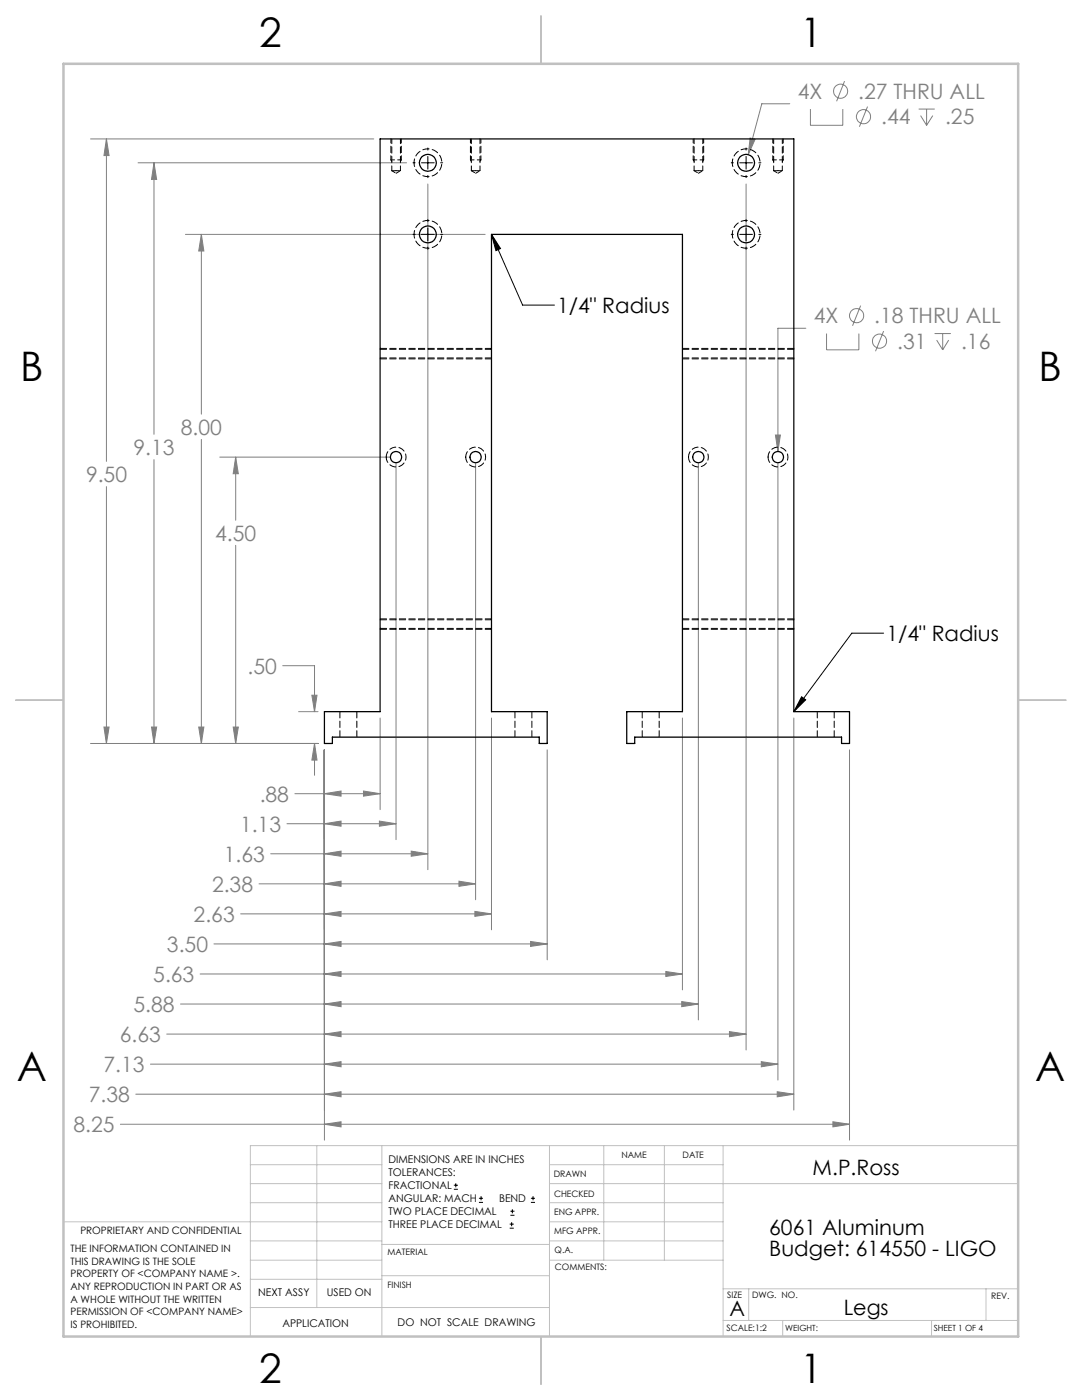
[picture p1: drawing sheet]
<svg xmlns="http://www.w3.org/2000/svg" width="216mm" height="279mm" viewBox="0 0 216 279" stroke-linecap="round" stroke-linejoin="round" font-family="sans-serif">
<g fill="none" stroke="#808080" stroke-width=".2">
<path d="M168.5 16.2l-1.6 4M18.1 27.7h56.5M21.2 27.7v64.4M21.2 27.7l.6 3.3h-1.1zM27.6 32.5h53.5M30.7 32.5v54.2M30.7 32.5l.6 3.3h-1.1zM85.4 36.7v136.9M148.9 36.7v172.9M149.7 27.6l1 .2-1.4 3.1zM157.6 20.7h-5.6l-2.7 10.2M161.7 21.8v3.2h6.5v-3.2"/>
<path d="M173.1 21.3l-1.6 4M183.3 21.8h3.2M183.7 23.1l1.2 1.9M184.9 21.8v3.2M186.1 23.1l-1.2 1.9M37 46.8h59.8M40.2 46.8v35.9M40.2 46.8l.5 3.3h-1zM160.8 65.5h-5.6v24.6M164.9 66.6v3.2h6.5v-3.2M171.7 61l-1.6 4M176.3 66.1l-1.6 4"/>
<path d="M186.5 66.6h3.2M186.9 67.9l1.2 1.9M188.1 66.6v3.2M189.3 67.9l-1.2 1.9M21.2 97.1v51.3M30.7 91.7v56.7M40.2 87.7v60.7M43.9 91.2h33.9M47 91.2v12.6M47 91.2l.6 3.3h-1.1zM79 92.5v75.1M94.9 92.5v87.1"/>
<path d="M139.3 92.5v111.1M154.7 86.8h1l-.5 3.3zM155.2 92.5v123M47 108.8v39.6M56.4 132.9h6.4v9.1M62.2 138.7h1.1l-.5 3.3zM18.1 148.4h45.4M20.7 145.1h1.1l-.6 3.3zM30.2 145.1h1.1l-.6 3.3zM39.7 145.1h1l-.5 3.3zM46.5 145.1h1.1l-.6 3.3zM58.8 158.4h17"/>
<path d="M59.6 142h3.9M62.8 148.4v6.3M62.8 148.4l.5 3.3h-1.1zM64.7 149.6v77.9M64.7 158.4l3.4-.5v1zM72.5 157.9l3.3 .5-3.3 .5zM75.8 143.3v18.3M98.1 143.3v42.3M109.2 149.6v42M136.2 143.3v54.3M158.4 143.3v78.2M169.5 149.6v77.9"/>
<path d="M51.7 176.4h43.2M54 170.4h31.4M57.3 164.4h21.7M64.7 170.4l3.4-.5v1zM64.7 164.4l3.4-.5v1zM64.7 176.4l3.4-.5v1zM75.7 163.9l3.3 .5-3.3 .5zM82.1 169.9l3.3 .5-3.3 .5zM91.6 175.9l3.3 .5-3.3 .5zM39.9 194.4h96.3M42.7 188.4h66.5M48 182.4h50.1"/>
<path d="M64.7 182.4l3.4-.5v1zM64.7 188.4l3.4-.5v1zM64.7 194.4l3.4-.5v1zM94.8 181.9l3.3 .5-3.3 .5zM105.9 187.9l3.3 .5-3.3 .5zM132.9 193.9l3.3 .5-3.3 .5zM136 199.9l3.3 .5-3.3 .5zM27.1 218.4h131.3M30 212.4h125.2M33.3 206.4h115.6M36 200.4h103.3M64.7 206.4l3.4-.5v1z"/>
<path d="M64.7 218.4l3.4-.5v1zM64.7 200.4l3.4-.5v1zM64.7 212.4l3.4-.5v1zM145.6 205.9l3.3 .5-3.3 .5zM151.9 211.9l3.3 .5-3.3 .5zM155.1 217.9l3.3 .5-3.3 .5zM24 224.4h145.5M64.7 224.4l3.4-.5v1zM166.2 223.9l3.3 .5-3.3 .5z"/>
<circle cx="167.7" cy="18.2" r="1.41"/>
<circle cx="172.3" cy="23.3" r="1.41"/>
<circle cx="170.9" cy="63" r="1.42"/>
<circle cx="175.5" cy="68.1" r="1.41"/>
</g>
<g fill="none" stroke="#000" stroke-width=".2">
<path d="M82.4 32.5h.4M84.1 32.5h2.5M85.4 29.5v.5M85.4 31.2v2.6M85.4 35v.5M87.9 32.5h.4M145.9 32.5h.4M147.6 32.5h2.5M148.9 29.5v.5M148.9 31.2v2.6M148.9 35v.5M151.4 32.5h.4"/>
<path d="M82.4 46.8h.4M84.1 46.8h2.5M85.4 43.8v.4M85.4 45.5v2.5M85.4 49.3v.4M87.9 46.8h.4M98.1 46.8l1.8 2.8-.9 .4zM98.1 46.8l6.2 14.1h6.3M145.9 46.8h.4M147.6 46.8h2.5M148.9 43.8v.4M148.9 45.5v2.5"/>
<path d="M148.9 49.3v.4M151.4 46.8h.4M159.9 139.1l.9 .6-2.4 2.3zM176.3 126.4h-6.3l-11.6 15.6M90.6 237.3h.8M90.6 236.5h.8M90.9 236.1v.9M95.6 240h.8M95.6 239.1h.8M96 238.7v.8M105.9 240h.9M105.9 239.1h.9"/>
<path d="M106.4 238.7v.8M101.7 245.1h.8M101.7 244.3h.8M101.8 242.5h.9M101.8 241.7h.9M102.1 243.9v.8M102.2 241.3v.8"/>
</g>
<g fill="none" stroke="#c0c0c0" stroke-width=".2">
<path d="M50 232.4h26.2M50 236.2h26.2M63.2 228.6v32.3M76.2 228.6v38.1M109.6 228.6v38.1M109.6 232.4h34.7M109.6 236.2h93.6M120.5 228.6v22.9M132.6 228.6v22.9M144.3 228.6v38.1M203.2 228.6h-153.2v38.1M12.7 243.8h63.5"/>
<path d="M50 251.5h26.2M50 240h26.2M50 247.7h26.2M50 255.3h26.2M76.2 254.6h33.4M76.2 248.4h33.4M109.6 251.5h34.7M109.6 243.8h34.7M109.6 240h34.7M109.6 247.7h34.7M144.3 257.2h58.9M149.4 257.2v6.3"/>
<path d="M196.7 257.2v6.3M50 260.9h59.6M144.3 263.5h58.9M156.2 263.5v3.2M185.9 263.5v3.2"/>
</g>
<path d="M108 3.2v9.5M3.1 139.7h9.6M203.2 139.7h9.5M108 266.7v9.6" fill="none" stroke="#c0c0c0" stroke-width=".25"/>
<path d="M12.7 12.7h190.5v254h-190.5z" fill="none" stroke="#c0c0c0" stroke-width=".5"/>
<path d="M78 27.7v4.2M80.1 27.7v4.2M93.9 27.7v4.2M96 27.7v4.2M138.3 27.7v4.2M140.4 27.7v4.2M154.2 27.7v4.2M156.3 27.7v4.2" fill="none" stroke="#000" stroke-width=".2" stroke-dasharray="1.3 .6" stroke-dashoffset=".4"/>
<g fill="none" stroke="#000" stroke-width=".2" stroke-dasharray="1.3 .6">
<path d="M78 31.9l.2 .3M80.1 31.9l-.2 .3M93.9 31.9l.2 .3M96 31.9l-.2 .3M138.3 31.9l.2 .3M140.4 31.9l-.2 .3M154.2 31.9l.2 .3M156.3 31.9l-.2 .3M75.9 69.5h22.2M75.9 71.6h22.2M158.4 71.6h-22.2M158.4 69.5h-22.2"/>
<path d="M75.9 123.5h22.2M75.9 125.6h22.2M158.4 125.6h-22.2M158.4 123.5h-22.2"/>
</g>
<path d="M78 31.9h2.1M93.9 31.9h2.1M138.3 31.9h2.1M154.2 31.9h2.1" fill="none" stroke="#000" stroke-width=".2" stroke-dasharray="1.3 .6" stroke-dashoffset=".5"/>
<path d="M20.7 145.1h1.1l-.6 3.3zM21.2 27.7l.6 3.3h-1.1zM30.7 32.5l.6 3.3h-1.1zM30.2 145.1h1.1l-.6 3.3zM39.7 145.1h1l-.5 3.3zM40.2 46.8l.5 3.3h-1zM64.7 224.4l3.4-.5v1zM166.2 223.9l3.3 .5-3.3 .5zM64.7 170.4l3.4-.5v1zM82.1 169.9l3.3 .5-3.3 .5zM64.7 158.4l3.4-.5v1zM72.5 157.9l3.3 .5-3.3 .5zM64.7 182.4l3.4-.5v1zM94.8 181.9l3.3 .5-3.3 .5zM64.7 188.4l3.4-.5v1zM105.9 187.9l3.3 .5-3.3 .5zM64.7 194.4l3.4-.5v1zM132.9 193.9l3.3 .5-3.3 .5zM64.7 206.4l3.4-.5v1zM145.6 205.9l3.3 .5-3.3 .5zM64.7 218.4l3.4-.5v1zM155.1 217.9l3.3 .5-3.3 .5zM62.8 148.4l.5 3.3h-1.1zM62.2 138.7h1.1l-.5 3.3zM149.7 27.6l-.4 3.3 1.4-3.1zM154.7 86.8l.5 3.3 .5-3.3zM47 91.2l.6 3.3h-1.1zM46.5 145.1h1.1l-.6 3.3zM64.7 164.4l3.4-.5v1zM75.7 163.9l3.3 .5-3.3 .5zM64.7 176.4l3.4-.5v1zM91.6 175.9l3.3 .5-3.3 .5zM64.7 200.4l3.4-.5v1zM136 199.9l3.3 .5-3.3 .5zM64.7 212.4l3.4-.5v1zM151.9 211.9l3.3 .5-3.3 .5z" fill="#808080"/>
<path d="M98.1 46.8l1.8 2.8-.9 .4zM159.9 139.1l.9 .6-2.4 2.3z" fill="#000"/>
<g fill="none" stroke="#000" stroke-width=".25">
<path d="M75.8 27.7h82.6v114.3h11.1v6.4h-1.6v-1.3h-41.3v1.3h-1.5v-6.4h11.1v-95.2h-38.1v95.2h11.1v6.4h-1.6v-1.3h-41.3v1.3h-1.6v-6.4h11.1z"/>
<circle cx="85.4" cy="32.5" r="1.69"/>
<circle cx="148.9" cy="32.5" r="1.69"/>
<circle cx="85.4" cy="46.8" r="1.69"/>
<circle cx="148.9" cy="46.8" r="1.69"/>
<circle cx="79" cy="91.2" r="1.13"/>
<circle cx="94.9" cy="91.2" r="1.13"/>
<circle cx="139.3" cy="91.2" r="1.13"/>
<circle cx="155.2" cy="91.2" r="1.13"/>
</g>
<path d="M78.2 34.1h.8M79 34.1h.9M94.1 34.1h.8M94.9 34.1h.9M138.5 34.1h.9M139.4 34.1h.8M154.4 34.1h.8M155.2 34.1h.9" fill="none" stroke="#000" stroke-width=".2" stroke-dasharray="1.3 .6" stroke-dashoffset=".4"/>
<path d="M78.2 34.1l.8 .5M79 34.6l.9-.5M82.6 32.5a2.78 2.78 0 0 1 4-2.5 2.78 2.78 0 0 1 .5 4.7 2.78 2.78 0 0 1-4.4-1.7l-.1-.5M94.1 34.1l.8 .5M94.9 34.6l.9-.5M138.5 34.1l.9 .5M139.4 34.6l.8-.5M146.1 32.5a2.78 2.78 0 0 1 4-2.5 2.78 2.78 0 0 1 .5 4.7 2.78 2.78 0 0 1-4.4-1.7l-.1-.5M154.4 34.1l.8 .5M155.2 34.6l.9-.5M82.6 46.8a2.78 2.78 0 0 1 4-2.5 2.78 2.78 0 0 1 .5 4.7 2.78 2.78 0 0 1-4.4-1.7l-.1-.5M146.1 46.8a2.78 2.78 0 0 1 4-2.5 2.78 2.78 0 0 1 .5 4.7 2.78 2.78 0 0 1-4.4-1.7l-.1-.5" fill="none" stroke="#000" stroke-width=".2" stroke-dasharray="1.3 .6" stroke-dashoffset=".5"/>
<path d="M77.1 91.2a1.98 1.98 0 0 1 2.8-1.8 1.98 1.98 0 0 1 .4 3.4 1.98 1.98 0 0 1-3.2-1.1v-.5M92.9 91.2a1.98 1.98 0 0 1 2.9-1.8 1.98 1.98 0 0 1 .4 3.4 1.98 1.98 0 0 1-3.2-1.1l-.1-.5M137.4 91.2a1.98 1.98 0 0 1 2.8-1.8 1.98 1.98 0 0 1 .4 3.4 1.98 1.98 0 0 1-3.2-1.1v-.5M153.3 91.2a1.98 1.98 0 0 1 2.8-1.8 1.98 1.98 0 0 1 .4 3.4 1.98 1.98 0 0 1-3.2-1.1v-.5" fill="none" stroke="#000" stroke-width=".2" stroke-dasharray="1.3 .6" stroke-dashoffset=".1"/>
<g fill="none" stroke="#000" stroke-width=".2" stroke-dasharray="1.3 .6">
<path d="M75.9 71.4h22.2M98.1 69.7h-22.2M136.2 71.4h22.2M158.4 69.7h-22.2M75.9 125.4h22.2M98.1 123.7h-22.2M136.2 125.4h22.2M158.4 123.7h-22.2M67.8 142v5.1M71.2 147.1v-5.1M102.8 142v5.1M106.1 147.1v-5.1"/>
<path d="M128.2 142v5.1M131.5 147.1v-5.1M163.1 142v5.1M166.5 147.1v-5.1"/>
</g>
<path d="M78.2 27.7v6.4M79.9 34.1v-6.4M94.1 27.7v6.4M95.8 34.1v-6.4M138.5 27.7v6.4M140.2 34.1v-6.4M154.4 27.7v6.4M156.1 34.1v-6.4" fill="none" stroke="#000" stroke-width=".2" stroke-dasharray="1.3 .6" stroke-dashoffset=".3"/>
<g font-size="8.1">
<text x="51.7" y="9.3">2</text>
<text x="159.7" y="9.3">1</text>
<text x="4" y="76">B</text>
<text x="207.2" y="76">B</text>
<text x="3.3" y="215.7">A</text>
<text x="206.5" y="215.7">A</text>
<text x="51.7" y="276">2</text>
<text x="159.7" y="276">1</text>
</g>
<g font-size="4.2" fill="#808080">
<text x="159.2" y="19.7">4X</text>
<text x="171.2" y="19.7">.27 THRU ALL</text>
<text x="175.8" y="24.8">.44</text>
<text x="188.6" y="24.8">.25</text>
<text x="162.4" y="64.5">4X</text>
<text x="174.4" y="64.5">.18 THRU ALL</text>
<text x="179" y="69.6">.31</text>
<text x="191.8" y="69.6">.16</text>
<text x="36.1" y="86.8">8.00</text>
<text x="26.6" y="90.8">9.13</text>
<text x="17.2" y="96.2">9.50</text>
<text x="42.9" y="107.9">4.50</text>
<text x="49.4" y="134.4">.50</text>
<text x="51.8" y="160">.88</text>
<text x="47.9" y="166">1.13</text>
<text x="44.6" y="172">1.63</text>
<text x="42.3" y="178">2.38</text>
<text x="38.6" y="184">2.63</text>
<text x="33.3" y="190">3.50</text>
<text x="30.6" y="196">5.63</text>
<text x="26.6" y="202">5.88</text>
<text x="23.9" y="208">6.63</text>
<text x="20.6" y="214">7.13</text>
<text x="17.7" y="220">7.38</text>
<text x="14.6" y="226">8.25</text>
</g>
<g font-size="4.2">
<text x="111.2" y="62.5">1/4&quot; Radius</text>
<text x="176.9" y="128">1/4&quot; Radius</text>
<text x="162.2" y="234.5">M.P.Ross</text>
<text x="153.5" y="246.5">6061 Aluminum</text>
<text x="153.5" y="250.6">Budget: 614550 - LIGO</text>
<text x="145.6" y="262.7">A</text>
<text x="168.3" y="262.4">Legs</text>
</g>
<g font-size="2.1">
<text x="77.5" y="232.2">DIMENSIONS ARE IN INCHES</text>
<text x="77.5" y="234.7">TOLERANCES:</text>
<text x="77.5" y="237.3">FRACTIONAL</text>
<text x="77.5" y="239.9">ANGULAR: MACH</text>
<text x="99.6" y="239.9">BEND</text>
<text x="77.5" y="242.5">TWO PLACE DECIMAL</text>
<text x="77.5" y="245.1">THREE PLACE DECIMAL</text>
<text x="51.5" y="258.7">NEXT ASSY</text>
<text x="65.2" y="258.6">USED ON</text>
<text x="56.3" y="264.8">APPLICATION</text>
<text x="79.3" y="264.6">DO NOT SCALE DRAWING</text>
</g>
<g font-size="2">
<text x="14.1" y="249.9">THE INFORMATION CONTAINED IN</text>
<text x="16" y="246.3">PROPRIETARY AND CONFIDENTIAL</text>
<text x="14.1" y="252.4">THIS DRAWING IS THE SOLE</text>
<text x="14.1" y="254.9">PROPERTY OF &lt;COMPANY NAME &gt;.</text>
<text x="14.1" y="257.4">ANY REPRODUCTION IN PART OR AS</text>
<text x="14.1" y="260">A WHOLE WITHOUT THE WRITTEN</text>
<text x="14.1" y="262.5">PERMISSION OF &lt;COMPANY NAME&gt;</text>
<text x="14.1" y="265">IS PROHIBITED.</text>
</g>
<g font-size="1.8">
<text x="124" y="231.1">NAME</text>
<text x="136.2" y="231.1">DATE</text>
<text x="110.5" y="234.8">DRAWN</text>
<text x="110.5" y="238.9">CHECKED</text>
<text x="110.6" y="242.5">ENG APPR.</text>
<text x="77.3" y="250.5">MATERIAL</text>
<text x="110.6" y="246.3">MFG APPR.</text>
<text x="110.7" y="250">Q.A.</text>
<text x="77.3" y="257">FINISH</text>
<text x="110.7" y="253.5">COMMENTS:</text>
<text x="145.1" y="259">SIZE</text>
<text x="150.1" y="259.1">DWG. NO.</text>
<text x="197.8" y="259.2">REV.</text>
<text x="145" y="265.7">SCALE:1:2</text>
</g>
<g font-size="1.7">
<text x="156.7" y="265.7">WEIGHT:</text>
<text x="186.3" y="265.7">SHEET 1 OF 4</text>
</g>
</svg>
